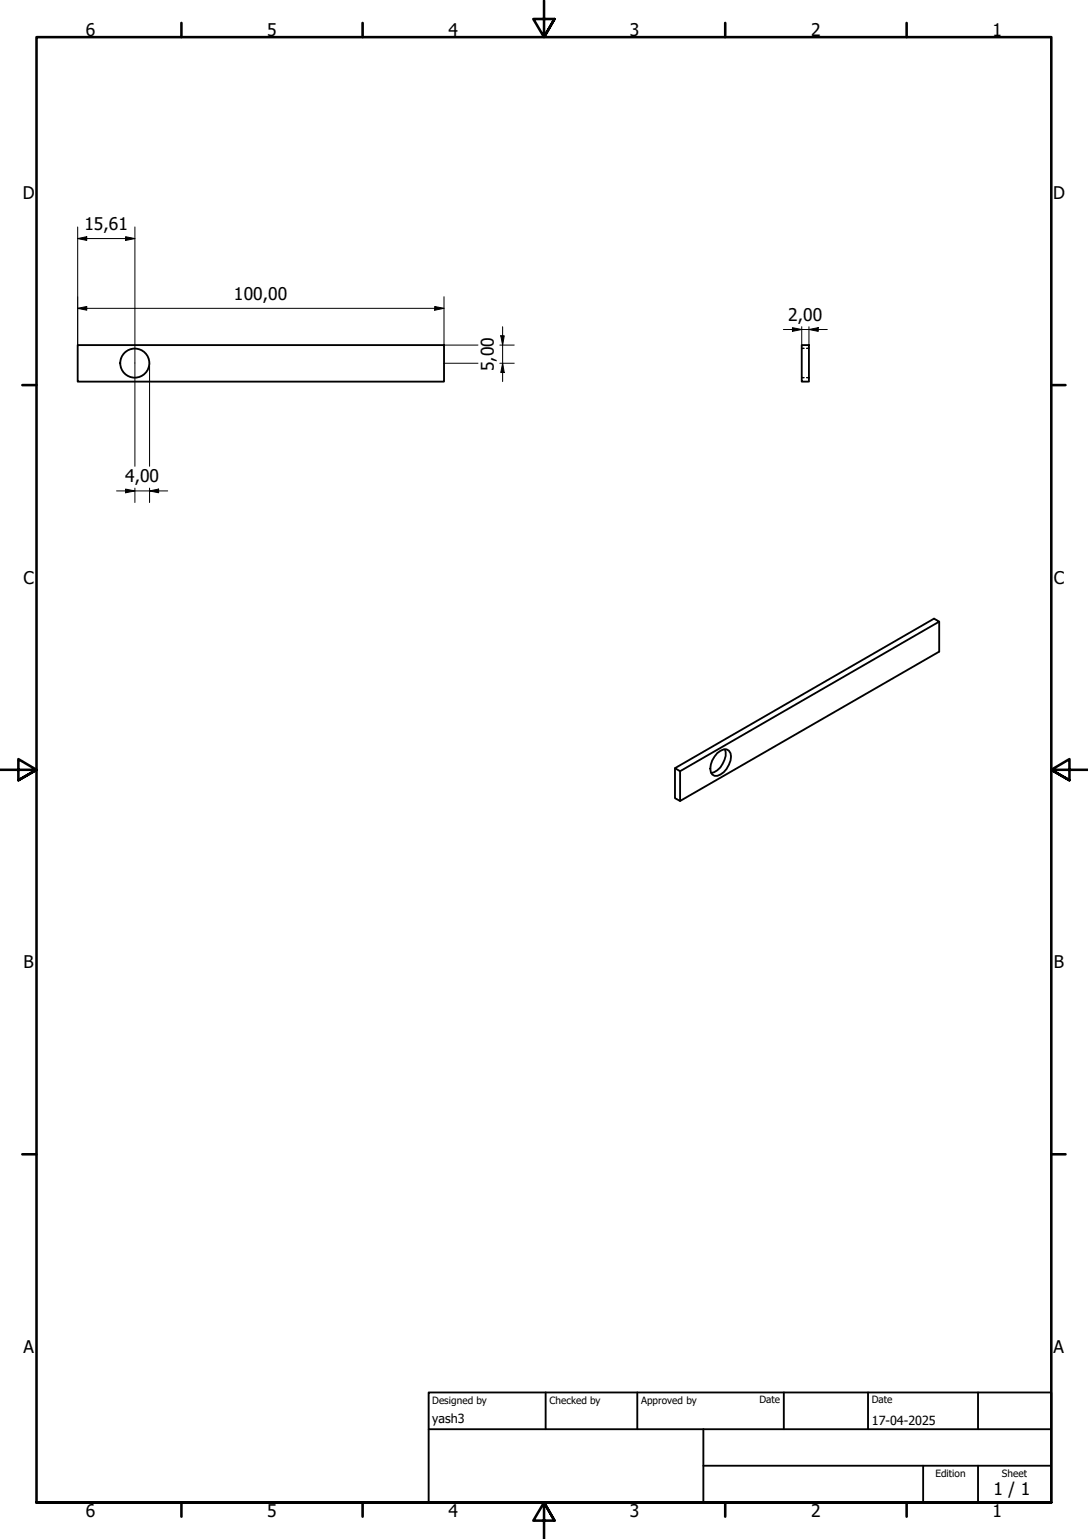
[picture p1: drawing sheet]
<svg xmlns="http://www.w3.org/2000/svg" width="297mm" height="420mm" viewBox="0 0 297 420" stroke-linecap="round" stroke-linejoin="round" font-family="sans-serif">
<!-- layer: Visible (ISO) -->
<g fill="none" stroke="#000" stroke-width=".51">
<path d="M21.2 94.2h100v10h-100zM218.9 94.2h2v10h-2zM256.4 169.7v8.2l-70.7 40.8-1.4-.8v-8.2M185.7 210.5l70.7-40.8-1.4-.8-70.7 40.8 1.4 .8v8.2M195.8 205.6a2.29 2.29 0 0 1 3.2-.6 3.4 3.4 0 0 1 0 3.8 4.5 4.5 0 0 1-3.9 3 2.34 2.34 0 0 1-1-3l.3-1.2zM197.9 204.6a5.6 5.6 0 0 1-3.7 6.5"/>
<circle cx="36.8" cy="99.1" r="4"/>
</g>
<!-- layer: Hidden (ISO) -->
<path d="M218.9 95.1h.6M220.2 95.1h.7M218.9 103.1h.6M220.2 103.1h.7" fill="none" stroke="#000" stroke-width=".38"/>
<!-- layer: Border (ISO) -->
<g fill="none" stroke="#000" stroke-width=".7">
<path d="M49.5 6.3v3.8M99 6.3v3.8M148.5 .2v9.9l-2.9-4.9h5.8l-2.9 4.9 2.9-4.9M198 6.3v3.8M247.5 6.3v3.8M6.1 105.1h3.9M287 105.1h3.9M0 210.2h10l-5-3v5.8l5-2.8-5 2.8M297 210.2h-10l5-3v5.8l-5-2.8 5 2.8M6.1 315.1h3.9M287 315.1h3.9M10 410.2v-400.1h277v400.1h-277h277"/>
<path d="M49.5 410.2v3.9M99 410.2v3.9M151.4 415.1l-2.9-4.9 2.9 4.9h-5.8l2.9-4.9v10M198 410.2v3.9M247.5 410.2v3.9"/>
</g>
<!-- layer: Title (ISO) -->
<path d="M117 380.2h170v30h-170zM117 390.2h170M149 380.2v10M174 380.2v10M192 390.2v20M214 380.2v10M237 380.2v10M267 380.2v10M192 400.2h95M252 400.2v10M267 400.2v10" fill="none" stroke="#000" stroke-width=".51"/>
<!-- layer: Dimension (ISO) -->
<g fill="none" stroke="#000" stroke-width=".27">
<path d="M21.2 65.1l2.5-.5v1zM21.2 62v32.2M21.2 65.1h15.6M34.3 64.6l2.5 .5-2.5 .5zM36.8 62v65.3M21.2 84.2l2.5-.5v1zM21.2 84.2h100M40.8 99.1v28.2M118.7 83.7l2.5 .5-2.5 .5zM121.2 81v13.2h9.3M121.2 99.2h9.3M136.5 94.2h3.9"/>
<path d="M136.5 99.2h3.9M136.7 91.7h1l-.5 2.5zM137.2 99.2l.5 2.5h-1zM137.2 89.2v15M213.9 90h12M216.3 89.5l2.6 .5-2.6 .5zM218.9 89.2v5M220.9 90l2.5-.5v1zM220.9 89.2v5M31.8 134h14M34.3 133.5l2.5 .5-2.5 .5zM36.8 133.3v3.9"/>
<path d="M40.8 134l2.5-.5v1zM40.8 133.3v3.9"/>
</g>
<path d="M21.2 65.1l2.5-.5v1zM34.3 64.6l2.5 .5-2.5 .5zM21.2 84.2l2.5-.5v1zM118.7 83.7l2.5 .5-2.5 .5zM136.7 91.7h1l-.5 2.5zM216.3 89.5l2.6 .5-2.6 .5zM220.9 90l2.5-.5v1zM137.2 99.2l.5 2.5h-1zM34.3 133.5l2.5 .5-2.5 .5zM40.8 134l2.5-.5v1z" fill="#000"/>
<g font-size="4.8">
<text x="23.4" y="9.8">6</text>
<text x="73" y="9.8">5</text>
<text x="122.4" y="9.8">4</text>
<text x="172" y="9.8">3</text>
<text x="221.4" y="9.8">2</text>
<text x="271" y="9.8">1</text>
<text x="6.2" y="54.4">D</text>
<text x="287.5" y="54.4">D</text>
<text x="23.1" y="62.7">15,61</text>
<text x="63.9" y="81.8">100,00</text>
<text x="215.2" y="87.5">2,00</text>
<text x="134.8" y="101.3" transform="rotate(-90 134.8 101.3)">5,00</text>
<text x="34.2" y="131.7">4,00</text>
<text x="6.4" y="159.4">C</text>
<text x="287.7" y="159.4">C</text>
<text x="6.4" y="264.4">B</text>
<text x="287.7" y="264.4">B</text>
<text x="6.4" y="369.4">A</text>
<text x="287.7" y="369.4">A</text>
<text x="271.2" y="408.1">1 / 1</text>
<text x="23.4" y="414.1">6</text>
<text x="73" y="414.1">5</text>
<text x="122.4" y="414.1">4</text>
<text x="172" y="414.1">3</text>
<text x="221.4" y="414.1">2</text>
<text x="271" y="414.1">1</text>
</g>
<g font-size="3.4">
<text x="118" y="388.5">yash3</text>
<text x="238" y="389.1">17-04-2025</text>
</g>
<g font-size="2.7">
<text x="118" y="383.3">Designed by</text>
<text x="150" y="383.3">Checked by</text>
<text x="175" y="383.3">Approved by</text>
<text x="207.3" y="383.1">Date</text>
<text x="238" y="383.1">Date</text>
<text x="255.4" y="403.3">Edition</text>
<text x="273.6" y="403.3">Sheet</text>
</g>
</svg>
